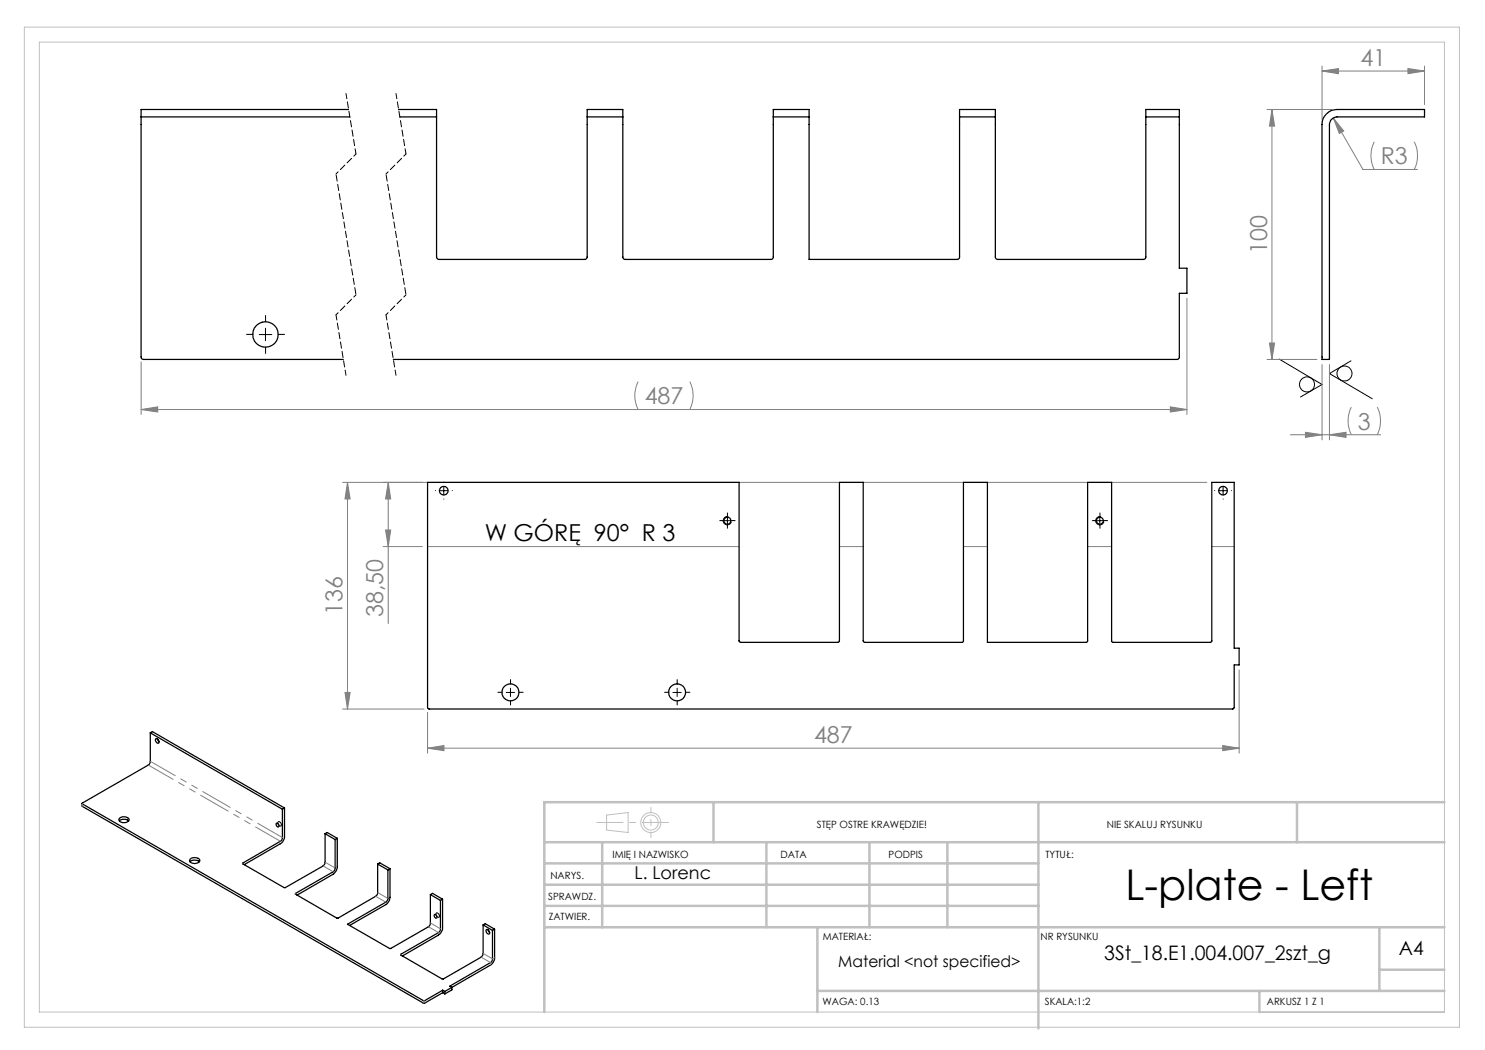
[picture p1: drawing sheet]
<svg xmlns="http://www.w3.org/2000/svg" width="297mm" height="210mm" viewBox="0 0 297 210" stroke-linecap="round" stroke-linejoin="round" font-family="sans-serif">
<g fill="none" stroke="#000" stroke-width=".2">
<path d="M51.9 66.9h2.5M53.1 65.6v2.5M255.8 71.8l8.6 5.1-4.3 2.5M270.2 72.2l-4.3 2.5 8.6 5.1M87.9 98.1h1.7M88.8 97.3v1.7M243.8 98.1h1.6M244.6 97.3v1.7M144.6 104.1h1.7M145.5 103.3v1.7M145.7 103.3a.83 .83 0 0 0-1 .6 .83 .83 0 0 0 .5 1 .83 .83 0 0 0 1.1-.6M219.1 104.1h1.7"/>
<path d="M220 103.3v1.7M220.2 103.3a.83 .83 0 0 0-1 .6 .83 .83 0 0 0 .5 1 .83 .83 0 0 0 1.1-.6M101.2 138.5h1.7M102.1 137.6v1.7M134.6 138.5h1.6M135.4 137.6v1.7M55.6 164.4a.47 .47 0 0 1 .6 .2 .47 .47 0 0 1-.2 .6l-.4-.4zM87.2 182.6a.47 .47 0 0 1 .6 .3 .47 .47 0 0 1-.2 .6l-.4-.4z"/>
<circle cx="261.4" cy="76.9" r="1.51"/>
<circle cx="268.9" cy="74.7" r="1.48"/>
</g>
<g fill="none" stroke="#c0c0c0" stroke-width=".2">
<path d="M4.9 5.4h287v200h-287zM7.9 8.4h281v194h-281zM121.3 163l4.3-.5v4l-4.3-.5z"/>
<circle cx="130.2" cy="164.5" r="2"/>
<circle cx="130.2" cy="164.5" r="1.49"/>
</g>
<g fill="none" stroke="#808080" stroke-width=".2">
<path d="M264.4 14.2l3.3-.5v1zM264.4 13.2v10.7M264.4 14.2h20.5M281.6 13.7l3.3 .5-3.3 .5zM284.9 13.2v7.7M253.4 21.9h13M254.4 21.9v50M254.4 21.9l.5 3.3h-1zM266.7 23.6l2 2.6-.8 .5zM266.7 23.6l5.9 10.3h10.9M274.8 28.4a6.1 6.1 0 0 0 0 5.5M282.9 28.4a6.4 6.4 0 0 1 0 5.5"/>
<path d="M237.4 59.6v23.3M28.2 72.4v10.5M127.6 76.3a6.1 6.1 0 0 0 0 5.6M138 76.3a6.1 6.1 0 0 1 0 5.6M253.4 71.9h10M253.9 68.6h1l-.5 3.3zM264.4 72.9v15.1M265.9 72.9v15.1M28.2 81.9l3.3-.5v1zM28.2 81.9h209.2M68.5 96.5h172.9M69.5 96.5l.5 3.3h-1z"/>
<path d="M69.5 96.5v45.3M77.6 96.5l.5 3.3h-1zM77.6 96.5v28.2M234.1 81.4l3.3 .5-3.3 .5zM258.1 87h18M261.1 86.5l3.3 .5-3.3 .5zM265.9 87l3.3-.5v1zM270.3 81.4a6.4 6.4 0 0 0 0 5.6M275.4 81.4a6.1 6.1 0 0 1 0 5.6M76.6 109.3h7.9M77.1 106h1l-.5 3.3zM85.5 109.3h62.3"/>
<path d="M167.9 109.3h4.7M192.7 109.3h4.8M217.5 109.3h4.8M242.4 109.3h4.4M69 138.5h1l-.5 3.3zM247.8 134v16.6M68.5 141.8h16.3M85.5 149.6l3.3-.5v1zM85.5 142.5v8.1M85.5 149.6h162.3M244.5 149.1l3.3 .5-3.3 .5z"/>
</g>
<g fill="none" stroke="#000" stroke-width=".2" stroke-dasharray="15.2 1.3 1.3 1.3">
<path d="M50.6 66.9h-1.3M53.1 64.4v-1.3M53.1 69.4v1.3M55.6 66.9h1.3M87.1 98.1h.1M88.8 96.5v-.1M88.8 99.8h.1M90.4 98.1h.1M243 98.1h-.1M244.6 96.5v-.1M244.6 99.8h.1M246.3 98.1h.1"/>
<path d="M144.7 104.1h-.7M145.5 103.3v-.7M145.5 105v.7M146.3 104.1h.7M219.2 104.1h-.7M220 103.3v-.7M220 105v.7M220.8 104.1h.7M100.4 138.5h-.8M102.1 136.8v-.9M103.8 138.5h.8M133.8 138.5h-.9"/>
<path d="M135.4 136.8v-.9M137.1 138.5h.9M102.1 140.1v.9M135.4 140.1v.9"/>
</g>
<path d="M69.2 18.7l2 12.1M79.2 18.7l2 12.1M67.2 63l2 12.1M77.2 63l2 12.1" fill="none" stroke="#000" stroke-width=".2" stroke-dasharray="1.3 .6" stroke-dashoffset=".2"/>
<path d="M71.2 30.8l-4 4M81.2 30.8l-4 4M71.2 59l-4 4M81.2 59l-4 4" fill="none" stroke="#000" stroke-width=".2" stroke-dasharray="1.3 .6" stroke-dashoffset=".7"/>
<path d="M67.2 34.8l4 24.2M77.2 34.8l4 24.2" fill="none" stroke="#000" stroke-width=".2" stroke-dasharray="1.3 .6" stroke-dashoffset="-.2"/>
<path d="M133.7 164.5h-14.4" fill="none" stroke="#c0c0c0" stroke-width=".2" stroke-dasharray="15.2 1.3 1.3 1.3" stroke-dashoffset="10"/>
<path d="M130.2 161.5v6" fill="none" stroke="#c0c0c0" stroke-width=".2" stroke-dasharray="15.2 1.3 1.3 1.3" stroke-dashoffset="14.1"/>
<g fill="none" stroke="#c0c0c0" stroke-width=".5">
<path d="M108.9 176.9h98.8M108.9 172.7h98.8M108.9 168.4h180M120.4 168.4v17M142.7 160.4v8M153.3 168.4v17M173.9 168.4v17M189.5 168.4v17M207.7 160.4v45.3M259.4 160.4v8M288.9 160.4h-180v42M108.9 181.2h98.8"/>
<path d="M108.9 185.4h180M163.5 198.2h125.4M163.5 185.4v17M251.9 198.2v4.2M275.9 185.4v12.8M275.9 193.9h13"/>
</g>
<g fill="#808080">
<path d="M265.9 87l3.3-.5v1zM261.1 86.5l3.3 .5-3.3 .5z"/>
<path d="M28.2 81.9l3.3-.5v1zM234.1 81.4l3.3 .5-3.3 .5zM266.7 23.6l1.2 3.1 .8-.5z"/>
<path d="M85.5 149.6l3.3-.5v1zM244.5 149.1l3.3 .5-3.3 .5z"/>
<path d="M253.9 68.6h1l-.5 3.3zM254.4 21.9l.5 3.3h-1z"/>
<path d="M69.5 96.5l.5 3.3h-1zM69 138.5h1l-.5 3.3zM77.6 96.5l.5 3.3h-1zM77.1 106h1l-.5 3.3z"/>
<path d="M264.4 14.2l3.3-.5v1zM281.6 13.7l3.3 .5-3.3 .5z"/>
</g>
<g fill="none" stroke="#000" stroke-width=".25">
<path d="M28.2 23.4l.1 48.3 .3 .2h40.1M28.2 23.4h41.8M69.7 21.9h-41.5v1.5M79.7 21.9h7.6v1.5M79.9 23.4h7.4M87.3 23.4v28l.2 .3 .2 .2 29.5-.1 .2-.4v-28M117.4 23.4v-1.5h7.2v1.5M117.4 23.4h7.2M124.6 23.4v28.1l.4 .4 29.4-.1 .3-.3v-28.1M154.7 23.4v-1.5h7.1v1.5M154.7 23.4h7.1M161.8 23.4v28.5l29.9-.1 .2-.3v-28.1"/>
<path d="M191.9 23.4v-1.5h7.2v1.5M191.9 23.4h7.2M199.1 23.4v28.1l.4 .4 29.5-.1 .2-.3v-28.1M229.2 23.4v-1.5h6.7v1.5M229.2 23.4h6.7M235.9 23.4v30.2h1.5v5.1h-1.5v12.8l-.4 .4h-156.8M265.3 22.8a2.73 2.73 0 0 1 2.1-.9h17.5v1.5h-17.5a1.57 1.57 0 0 0-1.5 1.5v47h-1.5v-47a2.73 2.73 0 0 1 .9-2.1zM85.5 96.5h62.3v31.8l.3 .2h19.5l.2-.2 .1-31.8h4.7v31.8l.3 .2h19.5l.3-.2v-31.8h4.8v32h19.8l.2-.2v-31.8h4.8l.1 31.8 .2 .2h19.5l.3-.2v-31.8h4.4v33.1h1v3.4h-1v8.5l-.2 .3h-160.8l-.3-.2zM30.1 146.6v5.8l-.2 .4-13.4 7.8v.2l68.2 39.4h.2l3.6-2.2M30.1 146.6l26.4 15.2M30.1 146.6l.4-.3 26.4 15.3M31.1 147.8a.52 .52 0 0 1 .6 .2 .52 .52 0 0 1-.1 .7l-.3-.3z"/>
<path d="M31.5 147.8l.3 .5M16.4 160.7l.1 .6 68.2 39.4 3.8-2.2M23.9 164.2a1.48 1.48 0 0 1 1.8 0M23.9 163.6a1.26 1.26 0 0 1 1.9 .3 1.17 1.17 0 0 1-2 0zM38 172.4a1.41 1.41 0 0 1 1.9 0M38.1 171.8a1.29 1.29 0 0 1 1.9 .3 1.17 1.17 0 0 1-2.1 0zM55.3 164.6a.46 .46 0 0 1 .4 .3 .46 .46 0 0 1-.1 .5l-.3-.3zM56.5 161.8v5.9l-.3 .5-7.6 4.4v.2l8.2 4.7h.2l7.8-4.5 .2-.4v-5.9M56.9 161.6v5.7a1.88 1.88 0 0 1-.8 1.5l-7.2 4.1M56.9 161.6l-.4 .2M65 166.7l2 1.2M65 166.7l.4-.2 2.1 1.2"/>
<path d="M67 167.9v5.8l-.1 .5-7.8 4.5v.1l8.2 4.8h.3l7.8-4.5 .1-.4v-5.9M67.5 167.7v5.7a1.87 1.87 0 0 1-.9 1.5l-7.2 4.1M67.5 167.7l-.5 .2M75.5 172.8l2.1 1.2M75.5 172.8l.5-.2 2 1.1M77.6 174v5.8l-.2 .4-7.9 4.6 8.4 4.9h.2l7.6-4.3 .3-.3 .1-.4v-5.8M78 173.7v5.7a1.87 1.87 0 0 1-.8 1.5l-7.3 4.2M78 173.7l-.4 .3M86.1 178.9l2 1.2M86.1 178.9l.4-.2 2 1.1M88.5 179.8v5.8a1.87 1.87 0 0 1-.8 1.4l-7.2 4.2M88.5 179.8l-.4 .3"/>
<path d="M86.9 182.9a.37 .37 0 0 1 .5 .2 .37 .37 0 0 1-.3 .5l-.2-.2zM88.1 180.1v5.8l-.1 .3-.3 .3-7.5 4.3v.2l8.2 4.8h.3l7.7-4.6 .2-.4v-5.8M88.5 198l.5 .3M88.5 198v.5M88.5 198.5l.5 .3M89 198.3v.5M90.4 197.5l-1.4 .8M90.4 197.5v.5l-1.4 .8M96.6 185l1.9 1.1M96.6 185l.4-.3 1.9 1.1M97.2 186a.51 .51 0 0 1 .6 .2 .51 .51 0 0 1 0 .6l-.4-.2zM97.6 186l.3 .5"/>
<path d="M98.5 186.1v5.9l-.2 .3-8.3 4.9 .4 .3M98.9 185.8v5.7a1.87 1.87 0 0 1-.8 1.5l-7.7 4.5M98.9 185.8l-.4 .3"/>
<circle cx="53.1" cy="66.9" r="2.55"/>
<circle cx="88.8" cy="98.2" r=".87"/>
<circle cx="244.6" cy="98.1" r=".86"/>
<circle cx="145.5" cy="104.1" r=".71"/>
<circle cx="220" cy="104.1" r=".71"/>
<circle cx="102.1" cy="138.5" r="1.71"/>
<circle cx="135.4" cy="138.5" r="1.7"/>
</g>
<path d="M29.7 153l26.4 15.3M56.5 167.5l-26.4-15.2" fill="none" stroke="#808080" stroke-width=".2" stroke-dasharray="6.3 1.3 1.3 1.3 1.3 1.3" stroke-dashoffset=".6"/>
<g fill="none" stroke="#808080" stroke-width=".2" stroke-dasharray="6.3 1.3 1.3 1.3 1.3 1.3">
<path d="M16.5 160.8v.4M48.6 172.6v.2M59.1 178.7v.1M64.6 173.2l2 1.1M67 173.6l-2-1.2M75.1 179.3l2.1 1.1M77.6 179.7l-2-1.2M80.2 190.8v.2M85.7 185.3l2 1.2M88.1 185.8l-2-1.2M96.2 191.4l1.9 1.1M98.1 192.5v.5"/>
<path d="M98.5 191.8l.5-.3M98.5 191.8l-1.9-1.1M84.7 200.6v-.5M85 200.1v.5"/>
</g>
<text font-size="8.5" x="225.1" y="179.9">L-plate - Left</text>
<g font-size="4.7" fill="#808080">
<text x="272.1" y="13.2">41</text>
<text x="276.2" y="32.9">R3</text>
<text x="253.4" y="50.8" transform="rotate(-90 253.4 50.8)">100</text>
<text x="128.9" y="80.9">487</text>
<text x="271.6" y="85.9">3</text>
<text x="68.5" y="123" transform="rotate(-90 68.5 123)">136</text>
<text x="76.6" y="123.4" transform="rotate(-90 76.6 123.4)">38,50</text>
<text x="162.8" y="148.6">487</text>
</g>
<text font-size="4.7" x="96.9" y="108.3">W GÓRĘ 90° R 3</text>
<text font-size="4" x="220.9" y="192">3St_18.E1.004.007_2szt_g</text>
<text font-size="3.9" x="279.8" y="190.9">A4</text>
<text font-size="3.5" x="126.9" y="175.8">L. Lorenc</text>
<text font-size="3.2" x="167.7" y="193.3">Material &lt;not specified&gt;</text>
<g font-size="2">
<text x="163.4" y="165.5">STĘP OSTRE KRAWĘDZIE!</text>
<text x="221.4" y="165.6">NIE SKALUJ RYSUNKU</text>
<text x="122.5" y="171.6">IMIĘ I NAZWISKO</text>
<text x="156.1" y="171.6">DATA</text>
<text x="177.7" y="171.6">PODPIS</text>
<text x="209.1" y="171.6">TYTUŁ:</text>
<text x="110.1" y="175.8">NARYS.</text>
<text x="109.6" y="180">SPRAWDZ.</text>
<text x="109.7" y="184.1">ZATWIER.</text>
<text x="164.5" y="187.9">MATERIAŁ:</text>
<text x="208.1" y="188.1">NR RYSUNKU</text>
<text x="164.5" y="201">WAGA: 0.13</text>
<text x="209" y="201">SKALA:1:2</text>
<text x="253.4" y="201">ARKUSZ 1 Z 1</text>
</g>
</svg>
